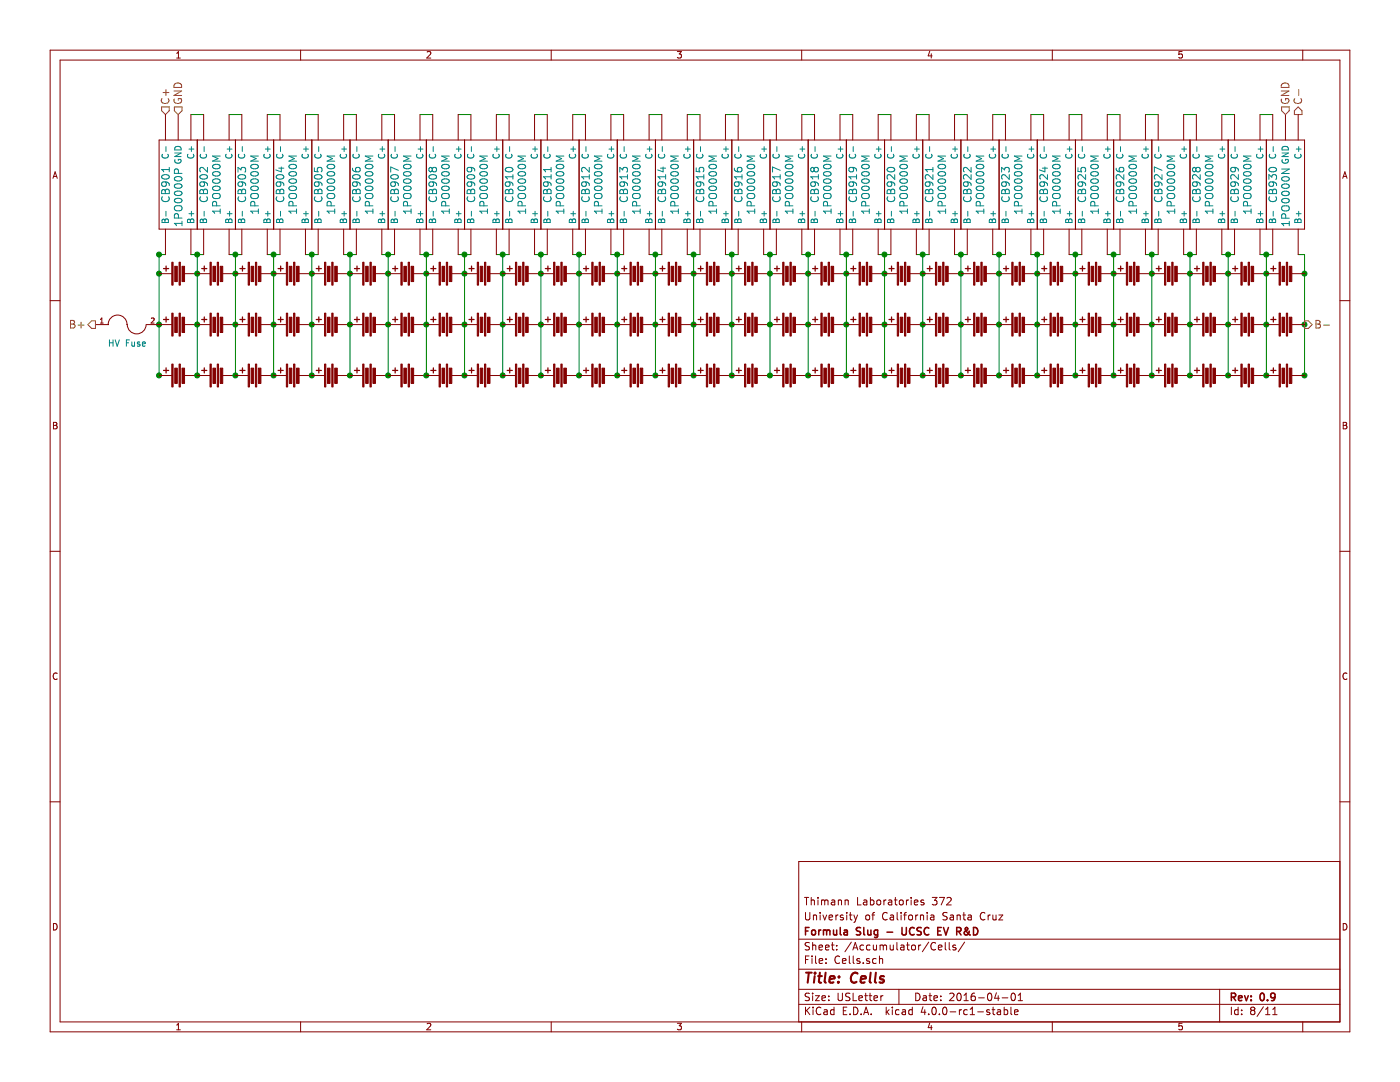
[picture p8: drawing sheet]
EESchema Schematic File Version 2
LIBS:FS FINAL
LIBS:CONN_B2B
LIBS:power
LIBS:device
LIBS:transistors
LIBS:conn
LIBS:linear
LIBS:regul
LIBS:74xx
LIBS:cmos4000
LIBS:adc-dac
LIBS:memory
LIBS:xilinx
LIBS:microcontrollers
LIBS:dsp
LIBS:microchip
LIBS:analog_switches
LIBS:motorola
LIBS:texas
LIBS:intel
LIBS:audio
LIBS:interface
LIBS:digital-audio
LIBS:philips
LIBS:display
LIBS:cypress
LIBS:siliconi
LIBS:opto
LIBS:atmel
LIBS:contrib
LIBS:valves
LIBS:FormulaSlug
LIBS:FS FINAL-cache
EELAYER 25 0
EELAYER END
$Descr USLetter 11000 8500
encoding utf-8
Sheet 8 11
Title "Cells"
Date "2016-04-01"
Rev "0.9"
Comp "Formula Slug - UCSC EV R&D"
Comment1 "University of California Santa Cruz"
Comment2 "Thimann Laboratories 372"
Comment3 ""
Comment4 ""
$EndDescr
Wire Wire Line
	10200 2000 10250 2000
Wire Wire Line
	10250 2000 10250 2950
Wire Wire Line
	9900 2000 10000 2000
Connection ~ 10250 2150
Connection ~ 10250 2550
Wire Wire Line
	10000 900  9900 900 
Wire Wire Line
	9600 2000 9700 2000
Wire Wire Line
	9700 900  9600 900 
Wire Wire Line
	9300 2000 9400 2000
Wire Wire Line
	9400 900  9300 900 
Wire Wire Line
	9000 2000 9100 2000
Wire Wire Line
	9100 900  9000 900 
Wire Wire Line
	8700 2000 8800 2000
Wire Wire Line
	8800 900  8700 900 
Wire Wire Line
	8400 2000 8500 2000
Wire Wire Line
	8500 900  8400 900 
Wire Wire Line
	8100 2000 8200 2000
Wire Wire Line
	8200 900  8100 900 
Wire Wire Line
	7800 2000 7900 2000
Wire Wire Line
	7900 900  7800 900 
Wire Wire Line
	7500 2000 7600 2000
Wire Wire Line
	7600 900  7500 900 
Wire Wire Line
	7200 2000 7300 2000
Wire Wire Line
	7300 900  7200 900 
Wire Wire Line
	6900 2000 7000 2000
Wire Wire Line
	7000 900  6900 900 
Wire Wire Line
	6600 2000 6700 2000
Wire Wire Line
	6700 900  6600 900 
Wire Wire Line
	6300 2000 6400 2000
Wire Wire Line
	6400 900  6300 900 
Wire Wire Line
	6000 2000 6100 2000
Wire Wire Line
	6100 900  6000 900 
Wire Wire Line
	5700 2000 5800 2000
Wire Wire Line
	5800 900  5700 900 
Wire Wire Line
	5400 2000 5500 2000
Wire Wire Line
	5500 900  5400 900 
Wire Wire Line
	5100 2000 5200 2000
Wire Wire Line
	5200 900  5100 900 
Wire Wire Line
	4800 2000 4900 2000
Wire Wire Line
	4900 900  4800 900 
Wire Wire Line
	4500 2000 4600 2000
Wire Wire Line
	4600 900  4500 900 
Wire Wire Line
	4200 2000 4300 2000
Wire Wire Line
	4300 900  4200 900 
Wire Wire Line
	3900 2000 4000 2000
Wire Wire Line
	4000 900  3900 900 
Wire Wire Line
	3600 2000 3700 2000
Wire Wire Line
	3700 900  3600 900 
Wire Wire Line
	3300 2000 3400 2000
Wire Wire Line
	3400 900  3300 900 
Wire Wire Line
	3000 2000 3100 2000
Wire Wire Line
	3100 900  3000 900 
Wire Wire Line
	2700 2000 2800 2000
Wire Wire Line
	2800 900  2700 900 
Wire Wire Line
	2400 2000 2500 2000
Wire Wire Line
	2500 900  2400 900 
Wire Wire Line
	2100 2000 2200 2000
Wire Wire Line
	2200 900  2100 900 
Wire Wire Line
	1800 2000 1900 2000
Wire Wire Line
	1900 900  1800 900 
Wire Wire Line
	1500 2000 1600 2000
Wire Wire Line
	1600 900  1500 900 
Wire Wire Line
	1300 2000 1250 2000
Wire Wire Line
	1250 2000 1250 2950
Connection ~ 1250 2150
Connection ~ 1250 2550
Connection ~ 1250 2950
Connection ~ 10250 2950
Connection ~ 9950 2000
Connection ~ 9650 2000
Connection ~ 9350 2000
Connection ~ 9050 2000
Connection ~ 8750 2000
Connection ~ 8450 2000
Connection ~ 8150 2000
Connection ~ 7850 2000
Connection ~ 7550 2000
Connection ~ 7250 2000
Connection ~ 6950 2000
Connection ~ 6650 2000
Connection ~ 6350 2000
Connection ~ 6050 2000
Connection ~ 5750 2000
Connection ~ 5450 2000
Connection ~ 5150 2000
Connection ~ 4850 2000
Connection ~ 4550 2000
Connection ~ 4250 2000
Connection ~ 3950 2000
Connection ~ 3650 2000
Connection ~ 3350 2000
Connection ~ 3050 2000
Connection ~ 2750 2000
Connection ~ 2450 2000
Connection ~ 2150 2000
Connection ~ 1850 2000
Connection ~ 1550 2000
Connection ~ 1250 2000
$Comp
L FUSE F901
U 1 1
P 1000 2550
F 0 "F901" H 1100 2600 50  0001 C CNN
F 1 "HV Fuse" H 1000 2400 50  0000 C CNN
F 2 "" H 1000 2550 60  0001 C CNN
F 3 "" H 1000 2550 60  0000 C CNN
	1    1000 2550
	1    0    0    -1  
$EndComp
Text HLabel 10200 900  1    60   Output ~ 0
C-
Text HLabel 1300 900  1    60   Input ~ 0
C+
Text HLabel 750  2550 0    60   Output ~ 0
B+
Text HLabel 10250 2550 2    60   Output ~ 0
B-
$Comp
L 1PO0000N CB930
U 1 1
P 10100 1450
F 0 "CB930" H 10100 1350 60  0000 C CNN
F 1 "1PO0000N" H 10200 1450 60  0000 C CNN
F 2 "" H 9900 1400 60  0001 C CNN
F 3 "" H 9900 1400 60  0000 C CNN
	1    10100 1450
	0    1    1    0   
$EndComp
$Comp
L 1PO0000P CB901
U 1 1
P 1400 1450
F 0 "CB901" H 1400 1350 60  0000 C CNN
F 1 "1PO0000P" H 1500 1450 60  0000 C CNN
F 2 "" H 1200 1400 60  0001 C CNN
F 3 "" H 1200 1400 60  0000 C CNN
	1    1400 1450
	0    1    1    0   
$EndComp
$Comp
L 1PO0000M CB902
U 1 1
P 1700 1450
F 0 "CB902" H 1700 1350 60  0000 C CNN
F 1 "1PO0000M" H 1700 1450 60  0000 C CNN
F 2 "" H 1500 1400 60  0001 C CNN
F 3 "" H 1500 1400 60  0000 C CNN
	1    1700 1450
	0    1    1    0   
$EndComp
$Comp
L 1PO0000M CB903
U 1 1
P 2000 1450
F 0 "CB903" H 2000 1350 60  0000 C CNN
F 1 "1PO0000M" H 2000 1450 60  0000 C CNN
F 2 "" H 1800 1400 60  0001 C CNN
F 3 "" H 1800 1400 60  0000 C CNN
	1    2000 1450
	0    1    1    0   
$EndComp
$Comp
L 1PO0000M CB904
U 1 1
P 2300 1450
F 0 "CB904" H 2300 1350 60  0000 C CNN
F 1 "1PO0000M" H 2300 1450 60  0000 C CNN
F 2 "" H 2100 1400 60  0001 C CNN
F 3 "" H 2100 1400 60  0000 C CNN
	1    2300 1450
	0    1    1    0   
$EndComp
$Comp
L 1PO0000M CB905
U 1 1
P 2600 1450
F 0 "CB905" H 2600 1350 60  0000 C CNN
F 1 "1PO0000M" H 2600 1450 60  0000 C CNN
F 2 "" H 2400 1400 60  0001 C CNN
F 3 "" H 2400 1400 60  0000 C CNN
	1    2600 1450
	0    1    1    0   
$EndComp
$Comp
L 1PO0000M CB906
U 1 1
P 2900 1450
F 0 "CB906" H 2900 1350 60  0000 C CNN
F 1 "1PO0000M" H 2900 1450 60  0000 C CNN
F 2 "" H 2700 1400 60  0001 C CNN
F 3 "" H 2700 1400 60  0000 C CNN
	1    2900 1450
	0    1    1    0   
$EndComp
$Comp
L 1PO0000M CB907
U 1 1
P 3200 1450
F 0 "CB907" H 3200 1350 60  0000 C CNN
F 1 "1PO0000M" H 3200 1450 60  0000 C CNN
F 2 "" H 3000 1400 60  0001 C CNN
F 3 "" H 3000 1400 60  0000 C CNN
	1    3200 1450
	0    1    1    0   
$EndComp
$Comp
L 1PO0000M CB908
U 1 1
P 3500 1450
F 0 "CB908" H 3500 1350 60  0000 C CNN
F 1 "1PO0000M" H 3500 1450 60  0000 C CNN
F 2 "" H 3300 1400 60  0001 C CNN
F 3 "" H 3300 1400 60  0000 C CNN
	1    3500 1450
	0    1    1    0   
$EndComp
$Comp
L 1PO0000M CB909
U 1 1
P 3800 1450
F 0 "CB909" H 3800 1350 60  0000 C CNN
F 1 "1PO0000M" H 3800 1450 60  0000 C CNN
F 2 "" H 3600 1400 60  0001 C CNN
F 3 "" H 3600 1400 60  0000 C CNN
	1    3800 1450
	0    1    1    0   
$EndComp
$Comp
L 1PO0000M CB910
U 1 1
P 4100 1450
F 0 "CB910" H 4100 1350 60  0000 C CNN
F 1 "1PO0000M" H 4100 1450 60  0000 C CNN
F 2 "" H 3900 1400 60  0001 C CNN
F 3 "" H 3900 1400 60  0000 C CNN
	1    4100 1450
	0    1    1    0   
$EndComp
$Comp
L 1PO0000M CB911
U 1 1
P 4400 1450
F 0 "CB911" H 4400 1350 60  0000 C CNN
F 1 "1PO0000M" H 4400 1450 60  0000 C CNN
F 2 "" H 4200 1400 60  0001 C CNN
F 3 "" H 4200 1400 60  0000 C CNN
	1    4400 1450
	0    1    1    0   
$EndComp
$Comp
L 1PO0000M CB912
U 1 1
P 4700 1450
F 0 "CB912" H 4700 1350 60  0000 C CNN
F 1 "1PO0000M" H 4700 1450 60  0000 C CNN
F 2 "" H 4500 1400 60  0001 C CNN
F 3 "" H 4500 1400 60  0000 C CNN
	1    4700 1450
	0    1    1    0   
$EndComp
$Comp
L 1PO0000M CB913
U 1 1
P 5000 1450
F 0 "CB913" H 5000 1350 60  0000 C CNN
F 1 "1PO0000M" H 5000 1450 60  0000 C CNN
F 2 "" H 4800 1400 60  0001 C CNN
F 3 "" H 4800 1400 60  0000 C CNN
	1    5000 1450
	0    1    1    0   
$EndComp
$Comp
L 1PO0000M CB914
U 1 1
P 5300 1450
F 0 "CB914" H 5300 1350 60  0000 C CNN
F 1 "1PO0000M" H 5300 1450 60  0000 C CNN
F 2 "" H 5100 1400 60  0001 C CNN
F 3 "" H 5100 1400 60  0000 C CNN
	1    5300 1450
	0    1    1    0   
$EndComp
$Comp
L 1PO0000M CB915
U 1 1
P 5600 1450
F 0 "CB915" H 5600 1350 60  0000 C CNN
F 1 "1PO0000M" H 5600 1450 60  0000 C CNN
F 2 "" H 5400 1400 60  0001 C CNN
F 3 "" H 5400 1400 60  0000 C CNN
	1    5600 1450
	0    1    1    0   
$EndComp
$Comp
L 1PO0000M CB916
U 1 1
P 5900 1450
F 0 "CB916" H 5900 1350 60  0000 C CNN
F 1 "1PO0000M" H 5900 1450 60  0000 C CNN
F 2 "" H 5700 1400 60  0001 C CNN
F 3 "" H 5700 1400 60  0000 C CNN
	1    5900 1450
	0    1    1    0   
$EndComp
$Comp
L 1PO0000M CB917
U 1 1
P 6200 1450
F 0 "CB917" H 6200 1350 60  0000 C CNN
F 1 "1PO0000M" H 6200 1450 60  0000 C CNN
F 2 "" H 6000 1400 60  0001 C CNN
F 3 "" H 6000 1400 60  0000 C CNN
	1    6200 1450
	0    1    1    0   
$EndComp
$Comp
L 1PO0000M CB918
U 1 1
P 6500 1450
F 0 "CB918" H 6500 1350 60  0000 C CNN
F 1 "1PO0000M" H 6500 1450 60  0000 C CNN
F 2 "" H 6300 1400 60  0001 C CNN
F 3 "" H 6300 1400 60  0000 C CNN
	1    6500 1450
	0    1    1    0   
$EndComp
$Comp
L 1PO0000M CB919
U 1 1
P 6800 1450
F 0 "CB919" H 6800 1350 60  0000 C CNN
F 1 "1PO0000M" H 6800 1450 60  0000 C CNN
F 2 "" H 6600 1400 60  0001 C CNN
F 3 "" H 6600 1400 60  0000 C CNN
	1    6800 1450
	0    1    1    0   
$EndComp
$Comp
L 1PO0000M CB920
U 1 1
P 7100 1450
F 0 "CB920" H 7100 1350 60  0000 C CNN
F 1 "1PO0000M" H 7100 1450 60  0000 C CNN
F 2 "" H 6900 1400 60  0001 C CNN
F 3 "" H 6900 1400 60  0000 C CNN
	1    7100 1450
	0    1    1    0   
$EndComp
$Comp
L 1PO0000M CB921
U 1 1
P 7400 1450
F 0 "CB921" H 7400 1350 60  0000 C CNN
F 1 "1PO0000M" H 7400 1450 60  0000 C CNN
F 2 "" H 7200 1400 60  0001 C CNN
F 3 "" H 7200 1400 60  0000 C CNN
	1    7400 1450
	0    1    1    0   
$EndComp
$Comp
L 1PO0000M CB922
U 1 1
P 7700 1450
F 0 "CB922" H 7700 1350 60  0000 C CNN
F 1 "1PO0000M" H 7700 1450 60  0000 C CNN
F 2 "" H 7500 1400 60  0001 C CNN
F 3 "" H 7500 1400 60  0000 C CNN
	1    7700 1450
	0    1    1    0   
$EndComp
$Comp
L 1PO0000M CB923
U 1 1
P 8000 1450
F 0 "CB923" H 8000 1350 60  0000 C CNN
F 1 "1PO0000M" H 8000 1450 60  0000 C CNN
F 2 "" H 7800 1400 60  0001 C CNN
F 3 "" H 7800 1400 60  0000 C CNN
	1    8000 1450
	0    1    1    0   
$EndComp
$Comp
L 1PO0000M CB924
U 1 1
P 8300 1450
F 0 "CB924" H 8300 1350 60  0000 C CNN
F 1 "1PO0000M" H 8300 1450 60  0000 C CNN
F 2 "" H 8100 1400 60  0001 C CNN
F 3 "" H 8100 1400 60  0000 C CNN
	1    8300 1450
	0    1    1    0   
$EndComp
$Comp
L 1PO0000M CB925
U 1 1
P 8600 1450
F 0 "CB925" H 8600 1350 60  0000 C CNN
F 1 "1PO0000M" H 8600 1450 60  0000 C CNN
F 2 "" H 8400 1400 60  0001 C CNN
F 3 "" H 8400 1400 60  0000 C CNN
	1    8600 1450
	0    1    1    0   
$EndComp
$Comp
L 1PO0000M CB926
U 1 1
P 8900 1450
F 0 "CB926" H 8900 1350 60  0000 C CNN
F 1 "1PO0000M" H 8900 1450 60  0000 C CNN
F 2 "" H 8700 1400 60  0001 C CNN
F 3 "" H 8700 1400 60  0000 C CNN
	1    8900 1450
	0    1    1    0   
$EndComp
$Comp
L 1PO0000M CB927
U 1 1
P 9200 1450
F 0 "CB927" H 9200 1350 60  0000 C CNN
F 1 "1PO0000M" H 9200 1450 60  0000 C CNN
F 2 "" H 9000 1400 60  0001 C CNN
F 3 "" H 9000 1400 60  0000 C CNN
	1    9200 1450
	0    1    1    0   
$EndComp
$Comp
L 1PO0000M CB928
U 1 1
P 9500 1450
F 0 "CB928" H 9500 1350 60  0000 C CNN
F 1 "1PO0000M" H 9500 1450 60  0000 C CNN
F 2 "" H 9300 1400 60  0001 C CNN
F 3 "" H 9300 1400 60  0000 C CNN
	1    9500 1450
	0    1    1    0   
$EndComp
$Comp
L 1PO0000M CB929
U 1 1
P 9800 1450
F 0 "CB929" H 9800 1350 60  0000 C CNN
F 1 "1PO0000M" H 9800 1450 60  0000 C CNN
F 2 "" H 9600 1400 60  0001 C CNN
F 3 "" H 9600 1400 60  0000 C CNN
	1    9800 1450
	0    1    1    0   
$EndComp
Text HLabel 1400 900  1    60   Input ~ 0
GND
Text HLabel 10100 900  1    60   Input ~ 0
GND
$Comp
L Battery BT961
U 1 1
P 1400 2950
F 0 "BT961" H 1500 3000 50  0001 L CNN
F 1 "Battery" H 1500 2900 50  0001 L CNN
F 2 "" V 1400 2990 60  0001 C CNN
F 3 "" V 1400 2990 60  0000 C CNN
	1    1400 2950
	0    -1   -1   0   
$EndComp
$Comp
L Battery BT931
U 1 1
P 1400 2550
F 0 "BT931" H 1500 2600 50  0001 L CNN
F 1 "Battery" H 1500 2500 50  0001 L CNN
F 2 "" V 1400 2590 60  0001 C CNN
F 3 "" V 1400 2590 60  0000 C CNN
	1    1400 2550
	0    -1   -1   0   
$EndComp
$Comp
L Battery BT901
U 1 1
P 1400 2150
F 0 "BT901" H 1500 2200 50  0001 L CNN
F 1 "Battery" H 1500 2100 50  0001 L CNN
F 2 "" V 1400 2190 60  0001 C CNN
F 3 "" V 1400 2190 60  0000 C CNN
	1    1400 2150
	0    -1   -1   0   
$EndComp
Wire Wire Line
	1550 2000 1550 2950
Connection ~ 1550 2150
Connection ~ 1550 2550
Connection ~ 1550 2950
$Comp
L Battery BT962
U 1 1
P 1700 2950
F 0 "BT962" H 1800 3000 50  0001 L CNN
F 1 "Battery" H 1800 2900 50  0001 L CNN
F 2 "" V 1700 2990 60  0001 C CNN
F 3 "" V 1700 2990 60  0000 C CNN
	1    1700 2950
	0    -1   -1   0   
$EndComp
$Comp
L Battery BT932
U 1 1
P 1700 2550
F 0 "BT932" H 1800 2600 50  0001 L CNN
F 1 "Battery" H 1800 2500 50  0001 L CNN
F 2 "" V 1700 2590 60  0001 C CNN
F 3 "" V 1700 2590 60  0000 C CNN
	1    1700 2550
	0    -1   -1   0   
$EndComp
$Comp
L Battery BT902
U 1 1
P 1700 2150
F 0 "BT902" H 1800 2200 50  0001 L CNN
F 1 "Battery" H 1800 2100 50  0001 L CNN
F 2 "" V 1700 2190 60  0001 C CNN
F 3 "" V 1700 2190 60  0000 C CNN
	1    1700 2150
	0    -1   -1   0   
$EndComp
Wire Wire Line
	1850 2000 1850 2950
Connection ~ 1850 2150
Connection ~ 1850 2550
Connection ~ 1850 2950
$Comp
L Battery BT963
U 1 1
P 2000 2950
F 0 "BT963" H 2100 3000 50  0001 L CNN
F 1 "Battery" H 2100 2900 50  0001 L CNN
F 2 "" V 2000 2990 60  0001 C CNN
F 3 "" V 2000 2990 60  0000 C CNN
	1    2000 2950
	0    -1   -1   0   
$EndComp
$Comp
L Battery BT933
U 1 1
P 2000 2550
F 0 "BT933" H 2100 2600 50  0001 L CNN
F 1 "Battery" H 2100 2500 50  0001 L CNN
F 2 "" V 2000 2590 60  0001 C CNN
F 3 "" V 2000 2590 60  0000 C CNN
	1    2000 2550
	0    -1   -1   0   
$EndComp
$Comp
L Battery BT903
U 1 1
P 2000 2150
F 0 "BT903" H 2100 2200 50  0001 L CNN
F 1 "Battery" H 2100 2100 50  0001 L CNN
F 2 "" V 2000 2190 60  0001 C CNN
F 3 "" V 2000 2190 60  0000 C CNN
	1    2000 2150
	0    -1   -1   0   
$EndComp
Wire Wire Line
	2150 2000 2150 2950
Connection ~ 2150 2150
Connection ~ 2150 2550
Connection ~ 2150 2950
$Comp
L Battery BT964
U 1 1
P 2300 2950
F 0 "BT964" H 2400 3000 50  0001 L CNN
F 1 "Battery" H 2400 2900 50  0001 L CNN
F 2 "" V 2300 2990 60  0001 C CNN
F 3 "" V 2300 2990 60  0000 C CNN
	1    2300 2950
	0    -1   -1   0   
$EndComp
$Comp
L Battery BT934
U 1 1
P 2300 2550
F 0 "BT934" H 2400 2600 50  0001 L CNN
F 1 "Battery" H 2400 2500 50  0001 L CNN
F 2 "" V 2300 2590 60  0001 C CNN
F 3 "" V 2300 2590 60  0000 C CNN
	1    2300 2550
	0    -1   -1   0   
$EndComp
$Comp
L Battery BT904
U 1 1
P 2300 2150
F 0 "BT904" H 2400 2200 50  0001 L CNN
F 1 "Battery" H 2400 2100 50  0001 L CNN
F 2 "" V 2300 2190 60  0001 C CNN
F 3 "" V 2300 2190 60  0000 C CNN
	1    2300 2150
	0    -1   -1   0   
$EndComp
Wire Wire Line
	2450 2000 2450 2950
Connection ~ 2450 2150
Connection ~ 2450 2550
Connection ~ 2450 2950
$Comp
L Battery BT965
U 1 1
P 2600 2950
F 0 "BT965" H 2700 3000 50  0001 L CNN
F 1 "Battery" H 2700 2900 50  0001 L CNN
F 2 "" V 2600 2990 60  0001 C CNN
F 3 "" V 2600 2990 60  0000 C CNN
	1    2600 2950
	0    -1   -1   0   
$EndComp
$Comp
L Battery BT935
U 1 1
P 2600 2550
F 0 "BT935" H 2700 2600 50  0001 L CNN
F 1 "Battery" H 2700 2500 50  0001 L CNN
F 2 "" V 2600 2590 60  0001 C CNN
F 3 "" V 2600 2590 60  0000 C CNN
	1    2600 2550
	0    -1   -1   0   
$EndComp
$Comp
L Battery BT905
U 1 1
P 2600 2150
F 0 "BT905" H 2700 2200 50  0001 L CNN
F 1 "Battery" H 2700 2100 50  0001 L CNN
F 2 "" V 2600 2190 60  0001 C CNN
F 3 "" V 2600 2190 60  0000 C CNN
	1    2600 2150
	0    -1   -1   0   
$EndComp
Wire Wire Line
	2750 2000 2750 2950
Connection ~ 2750 2150
Connection ~ 2750 2550
Connection ~ 2750 2950
$Comp
L Battery BT966
U 1 1
P 2900 2950
F 0 "BT966" H 3000 3000 50  0001 L CNN
F 1 "Battery" H 3000 2900 50  0001 L CNN
F 2 "" V 2900 2990 60  0001 C CNN
F 3 "" V 2900 2990 60  0000 C CNN
	1    2900 2950
	0    -1   -1   0   
$EndComp
$Comp
L Battery BT936
U 1 1
P 2900 2550
F 0 "BT936" H 3000 2600 50  0001 L CNN
F 1 "Battery" H 3000 2500 50  0001 L CNN
F 2 "" V 2900 2590 60  0001 C CNN
F 3 "" V 2900 2590 60  0000 C CNN
	1    2900 2550
	0    -1   -1   0   
$EndComp
$Comp
L Battery BT906
U 1 1
P 2900 2150
F 0 "BT906" H 3000 2200 50  0001 L CNN
F 1 "Battery" H 3000 2100 50  0001 L CNN
F 2 "" V 2900 2190 60  0001 C CNN
F 3 "" V 2900 2190 60  0000 C CNN
	1    2900 2150
	0    -1   -1   0   
$EndComp
Wire Wire Line
	3050 2000 3050 2950
Connection ~ 3050 2150
Connection ~ 3050 2550
Connection ~ 3050 2950
$Comp
L Battery BT967
U 1 1
P 3200 2950
F 0 "BT967" H 3300 3000 50  0001 L CNN
F 1 "Battery" H 3300 2900 50  0001 L CNN
F 2 "" V 3200 2990 60  0001 C CNN
F 3 "" V 3200 2990 60  0000 C CNN
	1    3200 2950
	0    -1   -1   0   
$EndComp
$Comp
L Battery BT937
U 1 1
P 3200 2550
F 0 "BT937" H 3300 2600 50  0001 L CNN
F 1 "Battery" H 3300 2500 50  0001 L CNN
F 2 "" V 3200 2590 60  0001 C CNN
F 3 "" V 3200 2590 60  0000 C CNN
	1    3200 2550
	0    -1   -1   0   
$EndComp
$Comp
L Battery BT907
U 1 1
P 3200 2150
F 0 "BT907" H 3300 2200 50  0001 L CNN
F 1 "Battery" H 3300 2100 50  0001 L CNN
F 2 "" V 3200 2190 60  0001 C CNN
F 3 "" V 3200 2190 60  0000 C CNN
	1    3200 2150
	0    -1   -1   0   
$EndComp
Wire Wire Line
	3350 2000 3350 2950
Connection ~ 3350 2150
Connection ~ 3350 2550
Connection ~ 3350 2950
$Comp
L Battery BT968
U 1 1
P 3500 2950
F 0 "BT968" H 3600 3000 50  0001 L CNN
F 1 "Battery" H 3600 2900 50  0001 L CNN
F 2 "" V 3500 2990 60  0001 C CNN
F 3 "" V 3500 2990 60  0000 C CNN
	1    3500 2950
	0    -1   -1   0   
$EndComp
$Comp
L Battery BT938
U 1 1
P 3500 2550
F 0 "BT938" H 3600 2600 50  0001 L CNN
F 1 "Battery" H 3600 2500 50  0001 L CNN
F 2 "" V 3500 2590 60  0001 C CNN
F 3 "" V 3500 2590 60  0000 C CNN
	1    3500 2550
	0    -1   -1   0   
$EndComp
$Comp
L Battery BT908
U 1 1
P 3500 2150
F 0 "BT908" H 3600 2200 50  0001 L CNN
F 1 "Battery" H 3600 2100 50  0001 L CNN
F 2 "" V 3500 2190 60  0001 C CNN
F 3 "" V 3500 2190 60  0000 C CNN
	1    3500 2150
	0    -1   -1   0   
$EndComp
Wire Wire Line
	3650 2000 3650 2950
Connection ~ 3650 2150
Connection ~ 3650 2550
Connection ~ 3650 2950
$Comp
L Battery BT969
U 1 1
P 3800 2950
F 0 "BT969" H 3900 3000 50  0001 L CNN
F 1 "Battery" H 3900 2900 50  0001 L CNN
F 2 "" V 3800 2990 60  0001 C CNN
F 3 "" V 3800 2990 60  0000 C CNN
	1    3800 2950
	0    -1   -1   0   
$EndComp
$Comp
L Battery BT939
U 1 1
P 3800 2550
F 0 "BT939" H 3900 2600 50  0001 L CNN
F 1 "Battery" H 3900 2500 50  0001 L CNN
F 2 "" V 3800 2590 60  0001 C CNN
F 3 "" V 3800 2590 60  0000 C CNN
	1    3800 2550
	0    -1   -1   0   
$EndComp
$Comp
L Battery BT909
U 1 1
P 3800 2150
F 0 "BT909" H 3900 2200 50  0001 L CNN
F 1 "Battery" H 3900 2100 50  0001 L CNN
F 2 "" V 3800 2190 60  0001 C CNN
F 3 "" V 3800 2190 60  0000 C CNN
	1    3800 2150
	0    -1   -1   0   
$EndComp
Wire Wire Line
	3950 2000 3950 2950
Connection ~ 3950 2150
Connection ~ 3950 2550
Connection ~ 3950 2950
$Comp
L Battery BT970
U 1 1
P 4100 2950
F 0 "BT970" H 4200 3000 50  0001 L CNN
F 1 "Battery" H 4200 2900 50  0001 L CNN
F 2 "" V 4100 2990 60  0001 C CNN
F 3 "" V 4100 2990 60  0000 C CNN
	1    4100 2950
	0    -1   -1   0   
$EndComp
$Comp
L Battery BT940
U 1 1
P 4100 2550
F 0 "BT940" H 4200 2600 50  0001 L CNN
F 1 "Battery" H 4200 2500 50  0001 L CNN
F 2 "" V 4100 2590 60  0001 C CNN
F 3 "" V 4100 2590 60  0000 C CNN
	1    4100 2550
	0    -1   -1   0   
$EndComp
$Comp
L Battery BT910
U 1 1
P 4100 2150
F 0 "BT910" H 4200 2200 50  0001 L CNN
F 1 "Battery" H 4200 2100 50  0001 L CNN
F 2 "" V 4100 2190 60  0001 C CNN
F 3 "" V 4100 2190 60  0000 C CNN
	1    4100 2150
	0    -1   -1   0   
$EndComp
Wire Wire Line
	4250 2000 4250 2950
Connection ~ 4250 2150
Connection ~ 4250 2550
Connection ~ 4250 2950
$Comp
L Battery BT971
U 1 1
P 4400 2950
F 0 "BT971" H 4500 3000 50  0001 L CNN
F 1 "Battery" H 4500 2900 50  0001 L CNN
F 2 "" V 4400 2990 60  0001 C CNN
F 3 "" V 4400 2990 60  0000 C CNN
	1    4400 2950
	0    -1   -1   0   
$EndComp
$Comp
L Battery BT941
U 1 1
P 4400 2550
F 0 "BT941" H 4500 2600 50  0001 L CNN
F 1 "Battery" H 4500 2500 50  0001 L CNN
F 2 "" V 4400 2590 60  0001 C CNN
F 3 "" V 4400 2590 60  0000 C CNN
	1    4400 2550
	0    -1   -1   0   
$EndComp
$Comp
L Battery BT911
U 1 1
P 4400 2150
F 0 "BT911" H 4500 2200 50  0001 L CNN
F 1 "Battery" H 4500 2100 50  0001 L CNN
F 2 "" V 4400 2190 60  0001 C CNN
F 3 "" V 4400 2190 60  0000 C CNN
	1    4400 2150
	0    -1   -1   0   
$EndComp
Wire Wire Line
	4550 2000 4550 2950
Connection ~ 4550 2150
Connection ~ 4550 2550
Connection ~ 4550 2950
$Comp
L Battery BT972
U 1 1
P 4700 2950
F 0 "BT972" H 4800 3000 50  0001 L CNN
F 1 "Battery" H 4800 2900 50  0001 L CNN
F 2 "" V 4700 2990 60  0001 C CNN
F 3 "" V 4700 2990 60  0000 C CNN
	1    4700 2950
	0    -1   -1   0   
$EndComp
$Comp
L Battery BT942
U 1 1
P 4700 2550
F 0 "BT942" H 4800 2600 50  0001 L CNN
F 1 "Battery" H 4800 2500 50  0001 L CNN
F 2 "" V 4700 2590 60  0001 C CNN
F 3 "" V 4700 2590 60  0000 C CNN
	1    4700 2550
	0    -1   -1   0   
$EndComp
$Comp
L Battery BT912
U 1 1
P 4700 2150
F 0 "BT912" H 4800 2200 50  0001 L CNN
F 1 "Battery" H 4800 2100 50  0001 L CNN
F 2 "" V 4700 2190 60  0001 C CNN
F 3 "" V 4700 2190 60  0000 C CNN
	1    4700 2150
	0    -1   -1   0   
$EndComp
Wire Wire Line
	4850 2000 4850 2950
Connection ~ 4850 2150
Connection ~ 4850 2550
Connection ~ 4850 2950
$Comp
L Battery BT973
U 1 1
P 5000 2950
F 0 "BT973" H 5100 3000 50  0001 L CNN
F 1 "Battery" H 5100 2900 50  0001 L CNN
F 2 "" V 5000 2990 60  0001 C CNN
F 3 "" V 5000 2990 60  0000 C CNN
	1    5000 2950
	0    -1   -1   0   
$EndComp
$Comp
L Battery BT943
U 1 1
P 5000 2550
F 0 "BT943" H 5100 2600 50  0001 L CNN
F 1 "Battery" H 5100 2500 50  0001 L CNN
F 2 "" V 5000 2590 60  0001 C CNN
F 3 "" V 5000 2590 60  0000 C CNN
	1    5000 2550
	0    -1   -1   0   
$EndComp
$Comp
L Battery BT913
U 1 1
P 5000 2150
F 0 "BT913" H 5100 2200 50  0001 L CNN
F 1 "Battery" H 5100 2100 50  0001 L CNN
F 2 "" V 5000 2190 60  0001 C CNN
F 3 "" V 5000 2190 60  0000 C CNN
	1    5000 2150
	0    -1   -1   0   
$EndComp
Wire Wire Line
	5150 2000 5150 2950
Connection ~ 5150 2150
Connection ~ 5150 2550
Connection ~ 5150 2950
$Comp
L Battery BT974
U 1 1
P 5300 2950
F 0 "BT974" H 5400 3000 50  0001 L CNN
F 1 "Battery" H 5400 2900 50  0001 L CNN
F 2 "" V 5300 2990 60  0001 C CNN
F 3 "" V 5300 2990 60  0000 C CNN
	1    5300 2950
	0    -1   -1   0   
$EndComp
$Comp
L Battery BT944
U 1 1
P 5300 2550
F 0 "BT944" H 5400 2600 50  0001 L CNN
F 1 "Battery" H 5400 2500 50  0001 L CNN
F 2 "" V 5300 2590 60  0001 C CNN
F 3 "" V 5300 2590 60  0000 C CNN
	1    5300 2550
	0    -1   -1   0   
$EndComp
$Comp
L Battery BT914
U 1 1
P 5300 2150
F 0 "BT914" H 5400 2200 50  0001 L CNN
F 1 "Battery" H 5400 2100 50  0001 L CNN
F 2 "" V 5300 2190 60  0001 C CNN
F 3 "" V 5300 2190 60  0000 C CNN
	1    5300 2150
	0    -1   -1   0   
$EndComp
Wire Wire Line
	5450 2000 5450 2950
Connection ~ 5450 2150
Connection ~ 5450 2550
Connection ~ 5450 2950
$Comp
L Battery BT975
U 1 1
P 5600 2950
F 0 "BT975" H 5700 3000 50  0001 L CNN
F 1 "Battery" H 5700 2900 50  0001 L CNN
F 2 "" V 5600 2990 60  0001 C CNN
F 3 "" V 5600 2990 60  0000 C CNN
	1    5600 2950
	0    -1   -1   0   
$EndComp
$Comp
L Battery BT945
U 1 1
P 5600 2550
F 0 "BT945" H 5700 2600 50  0001 L CNN
F 1 "Battery" H 5700 2500 50  0001 L CNN
F 2 "" V 5600 2590 60  0001 C CNN
F 3 "" V 5600 2590 60  0000 C CNN
	1    5600 2550
	0    -1   -1   0   
$EndComp
$Comp
L Battery BT915
U 1 1
P 5600 2150
F 0 "BT915" H 5700 2200 50  0001 L CNN
F 1 "Battery" H 5700 2100 50  0001 L CNN
F 2 "" V 5600 2190 60  0001 C CNN
F 3 "" V 5600 2190 60  0000 C CNN
	1    5600 2150
	0    -1   -1   0   
$EndComp
Wire Wire Line
	5750 2000 5750 2950
Connection ~ 5750 2150
Connection ~ 5750 2550
Connection ~ 5750 2950
$Comp
L Battery BT976
U 1 1
P 5900 2950
F 0 "BT976" H 6000 3000 50  0001 L CNN
F 1 "Battery" H 6000 2900 50  0001 L CNN
F 2 "" V 5900 2990 60  0001 C CNN
F 3 "" V 5900 2990 60  0000 C CNN
	1    5900 2950
	0    -1   -1   0   
$EndComp
$Comp
L Battery BT946
U 1 1
P 5900 2550
F 0 "BT946" H 6000 2600 50  0001 L CNN
F 1 "Battery" H 6000 2500 50  0001 L CNN
F 2 "" V 5900 2590 60  0001 C CNN
F 3 "" V 5900 2590 60  0000 C CNN
	1    5900 2550
	0    -1   -1   0   
$EndComp
$Comp
L Battery BT916
U 1 1
P 5900 2150
F 0 "BT916" H 6000 2200 50  0001 L CNN
F 1 "Battery" H 6000 2100 50  0001 L CNN
F 2 "" V 5900 2190 60  0001 C CNN
F 3 "" V 5900 2190 60  0000 C CNN
	1    5900 2150
	0    -1   -1   0   
$EndComp
$Comp
L Battery BT977
U 1 1
P 6200 2950
F 0 "BT977" H 6300 3000 50  0001 L CNN
F 1 "Battery" H 6300 2900 50  0001 L CNN
F 2 "" V 6200 2990 60  0001 C CNN
F 3 "" V 6200 2990 60  0000 C CNN
	1    6200 2950
	0    -1   -1   0   
$EndComp
$Comp
L Battery BT947
U 1 1
P 6200 2550
F 0 "BT947" H 6300 2600 50  0001 L CNN
F 1 "Battery" H 6300 2500 50  0001 L CNN
F 2 "" V 6200 2590 60  0001 C CNN
F 3 "" V 6200 2590 60  0000 C CNN
	1    6200 2550
	0    -1   -1   0   
$EndComp
$Comp
L Battery BT917
U 1 1
P 6200 2150
F 0 "BT917" H 6300 2200 50  0001 L CNN
F 1 "Battery" H 6300 2100 50  0001 L CNN
F 2 "" V 6200 2190 60  0001 C CNN
F 3 "" V 6200 2190 60  0000 C CNN
	1    6200 2150
	0    -1   -1   0   
$EndComp
Wire Wire Line
	6350 2000 6350 2950
Connection ~ 6350 2150
Connection ~ 6350 2550
Connection ~ 6350 2950
$Comp
L Battery BT978
U 1 1
P 6500 2950
F 0 "BT978" H 6600 3000 50  0001 L CNN
F 1 "Battery" H 6600 2900 50  0001 L CNN
F 2 "" V 6500 2990 60  0001 C CNN
F 3 "" V 6500 2990 60  0000 C CNN
	1    6500 2950
	0    -1   -1   0   
$EndComp
$Comp
L Battery BT948
U 1 1
P 6500 2550
F 0 "BT948" H 6600 2600 50  0001 L CNN
F 1 "Battery" H 6600 2500 50  0001 L CNN
F 2 "" V 6500 2590 60  0001 C CNN
F 3 "" V 6500 2590 60  0000 C CNN
	1    6500 2550
	0    -1   -1   0   
$EndComp
$Comp
L Battery BT918
U 1 1
P 6500 2150
F 0 "BT918" H 6600 2200 50  0001 L CNN
F 1 "Battery" H 6600 2100 50  0001 L CNN
F 2 "" V 6500 2190 60  0001 C CNN
F 3 "" V 6500 2190 60  0000 C CNN
	1    6500 2150
	0    -1   -1   0   
$EndComp
Wire Wire Line
	6650 2000 6650 2950
Connection ~ 6650 2150
Connection ~ 6650 2550
Connection ~ 6650 2950
$Comp
L Battery BT979
U 1 1
P 6800 2950
F 0 "BT979" H 6900 3000 50  0001 L CNN
F 1 "Battery" H 6900 2900 50  0001 L CNN
F 2 "" V 6800 2990 60  0001 C CNN
F 3 "" V 6800 2990 60  0000 C CNN
	1    6800 2950
	0    -1   -1   0   
$EndComp
$Comp
L Battery BT949
U 1 1
P 6800 2550
F 0 "BT949" H 6900 2600 50  0001 L CNN
F 1 "Battery" H 6900 2500 50  0001 L CNN
F 2 "" V 6800 2590 60  0001 C CNN
F 3 "" V 6800 2590 60  0000 C CNN
	1    6800 2550
	0    -1   -1   0   
$EndComp
$Comp
L Battery BT919
U 1 1
P 6800 2150
F 0 "BT919" H 6900 2200 50  0001 L CNN
F 1 "Battery" H 6900 2100 50  0001 L CNN
F 2 "" V 6800 2190 60  0001 C CNN
F 3 "" V 6800 2190 60  0000 C CNN
	1    6800 2150
	0    -1   -1   0   
$EndComp
Wire Wire Line
	6950 2000 6950 2950
Connection ~ 6950 2150
Connection ~ 6950 2550
Connection ~ 6950 2950
$Comp
L Battery BT980
U 1 1
P 7100 2950
F 0 "BT980" H 7200 3000 50  0001 L CNN
F 1 "Battery" H 7200 2900 50  0001 L CNN
F 2 "" V 7100 2990 60  0001 C CNN
F 3 "" V 7100 2990 60  0000 C CNN
	1    7100 2950
	0    -1   -1   0   
$EndComp
$Comp
L Battery BT950
U 1 1
P 7100 2550
F 0 "BT950" H 7200 2600 50  0001 L CNN
F 1 "Battery" H 7200 2500 50  0001 L CNN
F 2 "" V 7100 2590 60  0001 C CNN
F 3 "" V 7100 2590 60  0000 C CNN
	1    7100 2550
	0    -1   -1   0   
$EndComp
$Comp
L Battery BT920
U 1 1
P 7100 2150
F 0 "BT920" H 7200 2200 50  0001 L CNN
F 1 "Battery" H 7200 2100 50  0001 L CNN
F 2 "" V 7100 2190 60  0001 C CNN
F 3 "" V 7100 2190 60  0000 C CNN
	1    7100 2150
	0    -1   -1   0   
$EndComp
Wire Wire Line
	7250 2000 7250 2950
Connection ~ 7250 2150
Connection ~ 7250 2550
Connection ~ 7250 2950
$Comp
L Battery BT981
U 1 1
P 7400 2950
F 0 "BT981" H 7500 3000 50  0001 L CNN
F 1 "Battery" H 7500 2900 50  0001 L CNN
F 2 "" V 7400 2990 60  0001 C CNN
F 3 "" V 7400 2990 60  0000 C CNN
	1    7400 2950
	0    -1   -1   0   
$EndComp
$Comp
L Battery BT951
U 1 1
P 7400 2550
F 0 "BT951" H 7500 2600 50  0001 L CNN
F 1 "Battery" H 7500 2500 50  0001 L CNN
F 2 "" V 7400 2590 60  0001 C CNN
F 3 "" V 7400 2590 60  0000 C CNN
	1    7400 2550
	0    -1   -1   0   
$EndComp
$Comp
L Battery BT921
U 1 1
P 7400 2150
F 0 "BT921" H 7500 2200 50  0001 L CNN
F 1 "Battery" H 7500 2100 50  0001 L CNN
F 2 "" V 7400 2190 60  0001 C CNN
F 3 "" V 7400 2190 60  0000 C CNN
	1    7400 2150
	0    -1   -1   0   
$EndComp
Wire Wire Line
	7550 2000 7550 2950
Connection ~ 7550 2150
Connection ~ 7550 2550
Connection ~ 7550 2950
$Comp
L Battery BT982
U 1 1
P 7700 2950
F 0 "BT982" H 7800 3000 50  0001 L CNN
F 1 "Battery" H 7800 2900 50  0001 L CNN
F 2 "" V 7700 2990 60  0001 C CNN
F 3 "" V 7700 2990 60  0000 C CNN
	1    7700 2950
	0    -1   -1   0   
$EndComp
$Comp
L Battery BT952
U 1 1
P 7700 2550
F 0 "BT952" H 7800 2600 50  0001 L CNN
F 1 "Battery" H 7800 2500 50  0001 L CNN
F 2 "" V 7700 2590 60  0001 C CNN
F 3 "" V 7700 2590 60  0000 C CNN
	1    7700 2550
	0    -1   -1   0   
$EndComp
$Comp
L Battery BT922
U 1 1
P 7700 2150
F 0 "BT922" H 7800 2200 50  0001 L CNN
F 1 "Battery" H 7800 2100 50  0001 L CNN
F 2 "" V 7700 2190 60  0001 C CNN
F 3 "" V 7700 2190 60  0000 C CNN
	1    7700 2150
	0    -1   -1   0   
$EndComp
Wire Wire Line
	7850 2000 7850 2950
Connection ~ 7850 2150
Connection ~ 7850 2550
Connection ~ 7850 2950
$Comp
L Battery BT983
U 1 1
P 8000 2950
F 0 "BT983" H 8100 3000 50  0001 L CNN
F 1 "Battery" H 8100 2900 50  0001 L CNN
F 2 "" V 8000 2990 60  0001 C CNN
F 3 "" V 8000 2990 60  0000 C CNN
	1    8000 2950
	0    -1   -1   0   
$EndComp
$Comp
L Battery BT953
U 1 1
P 8000 2550
F 0 "BT953" H 8100 2600 50  0001 L CNN
F 1 "Battery" H 8100 2500 50  0001 L CNN
F 2 "" V 8000 2590 60  0001 C CNN
F 3 "" V 8000 2590 60  0000 C CNN
	1    8000 2550
	0    -1   -1   0   
$EndComp
$Comp
L Battery BT923
U 1 1
P 8000 2150
F 0 "BT923" H 8100 2200 50  0001 L CNN
F 1 "Battery" H 8100 2100 50  0001 L CNN
F 2 "" V 8000 2190 60  0001 C CNN
F 3 "" V 8000 2190 60  0000 C CNN
	1    8000 2150
	0    -1   -1   0   
$EndComp
Wire Wire Line
	8150 2000 8150 2950
Connection ~ 8150 2150
Connection ~ 8150 2550
Connection ~ 8150 2950
$Comp
L Battery BT984
U 1 1
P 8300 2950
F 0 "BT984" H 8400 3000 50  0001 L CNN
F 1 "Battery" H 8400 2900 50  0001 L CNN
F 2 "" V 8300 2990 60  0001 C CNN
F 3 "" V 8300 2990 60  0000 C CNN
	1    8300 2950
	0    -1   -1   0   
$EndComp
$Comp
L Battery BT954
U 1 1
P 8300 2550
F 0 "BT954" H 8400 2600 50  0001 L CNN
F 1 "Battery" H 8400 2500 50  0001 L CNN
F 2 "" V 8300 2590 60  0001 C CNN
F 3 "" V 8300 2590 60  0000 C CNN
	1    8300 2550
	0    -1   -1   0   
$EndComp
$Comp
L Battery BT924
U 1 1
P 8300 2150
F 0 "BT924" H 8400 2200 50  0001 L CNN
F 1 "Battery" H 8400 2100 50  0001 L CNN
F 2 "" V 8300 2190 60  0001 C CNN
F 3 "" V 8300 2190 60  0000 C CNN
	1    8300 2150
	0    -1   -1   0   
$EndComp
Wire Wire Line
	8450 2000 8450 2950
Connection ~ 8450 2150
Connection ~ 8450 2550
Connection ~ 8450 2950
$Comp
L Battery BT985
U 1 1
P 8600 2950
F 0 "BT985" H 8700 3000 50  0001 L CNN
F 1 "Battery" H 8700 2900 50  0001 L CNN
F 2 "" V 8600 2990 60  0001 C CNN
F 3 "" V 8600 2990 60  0000 C CNN
	1    8600 2950
	0    -1   -1   0   
$EndComp
$Comp
L Battery BT955
U 1 1
P 8600 2550
F 0 "BT955" H 8700 2600 50  0001 L CNN
F 1 "Battery" H 8700 2500 50  0001 L CNN
F 2 "" V 8600 2590 60  0001 C CNN
F 3 "" V 8600 2590 60  0000 C CNN
	1    8600 2550
	0    -1   -1   0   
$EndComp
$Comp
L Battery BT925
U 1 1
P 8600 2150
F 0 "BT925" H 8700 2200 50  0001 L CNN
F 1 "Battery" H 8700 2100 50  0001 L CNN
F 2 "" V 8600 2190 60  0001 C CNN
F 3 "" V 8600 2190 60  0000 C CNN
	1    8600 2150
	0    -1   -1   0   
$EndComp
Wire Wire Line
	8750 2000 8750 2950
Connection ~ 8750 2150
Connection ~ 8750 2550
Connection ~ 8750 2950
$Comp
L Battery BT986
U 1 1
P 8900 2950
F 0 "BT986" H 9000 3000 50  0001 L CNN
F 1 "Battery" H 9000 2900 50  0001 L CNN
F 2 "" V 8900 2990 60  0001 C CNN
F 3 "" V 8900 2990 60  0000 C CNN
	1    8900 2950
	0    -1   -1   0   
$EndComp
$Comp
L Battery BT956
U 1 1
P 8900 2550
F 0 "BT956" H 9000 2600 50  0001 L CNN
F 1 "Battery" H 9000 2500 50  0001 L CNN
F 2 "" V 8900 2590 60  0001 C CNN
F 3 "" V 8900 2590 60  0000 C CNN
	1    8900 2550
	0    -1   -1   0   
$EndComp
$Comp
L Battery BT926
U 1 1
P 8900 2150
F 0 "BT926" H 9000 2200 50  0001 L CNN
F 1 "Battery" H 9000 2100 50  0001 L CNN
F 2 "" V 8900 2190 60  0001 C CNN
F 3 "" V 8900 2190 60  0000 C CNN
	1    8900 2150
	0    -1   -1   0   
$EndComp
Wire Wire Line
	9050 2000 9050 2950
Connection ~ 9050 2150
Connection ~ 9050 2550
Connection ~ 9050 2950
$Comp
L Battery BT987
U 1 1
P 9200 2950
F 0 "BT987" H 9300 3000 50  0001 L CNN
F 1 "Battery" H 9300 2900 50  0001 L CNN
F 2 "" V 9200 2990 60  0001 C CNN
F 3 "" V 9200 2990 60  0000 C CNN
	1    9200 2950
	0    -1   -1   0   
$EndComp
$Comp
L Battery BT957
U 1 1
P 9200 2550
F 0 "BT957" H 9300 2600 50  0001 L CNN
F 1 "Battery" H 9300 2500 50  0001 L CNN
F 2 "" V 9200 2590 60  0001 C CNN
F 3 "" V 9200 2590 60  0000 C CNN
	1    9200 2550
	0    -1   -1   0   
$EndComp
$Comp
L Battery BT927
U 1 1
P 9200 2150
F 0 "BT927" H 9300 2200 50  0001 L CNN
F 1 "Battery" H 9300 2100 50  0001 L CNN
F 2 "" V 9200 2190 60  0001 C CNN
F 3 "" V 9200 2190 60  0000 C CNN
	1    9200 2150
	0    -1   -1   0   
$EndComp
Wire Wire Line
	9350 2000 9350 2950
Connection ~ 9350 2150
Connection ~ 9350 2550
Connection ~ 9350 2950
$Comp
L Battery BT988
U 1 1
P 9500 2950
F 0 "BT988" H 9600 3000 50  0001 L CNN
F 1 "Battery" H 9600 2900 50  0001 L CNN
F 2 "" V 9500 2990 60  0001 C CNN
F 3 "" V 9500 2990 60  0000 C CNN
	1    9500 2950
	0    -1   -1   0   
$EndComp
$Comp
L Battery BT958
U 1 1
P 9500 2550
F 0 "BT958" H 9600 2600 50  0001 L CNN
F 1 "Battery" H 9600 2500 50  0001 L CNN
F 2 "" V 9500 2590 60  0001 C CNN
F 3 "" V 9500 2590 60  0000 C CNN
	1    9500 2550
	0    -1   -1   0   
$EndComp
$Comp
L Battery BT928
U 1 1
P 9500 2150
F 0 "BT928" H 9600 2200 50  0001 L CNN
F 1 "Battery" H 9600 2100 50  0001 L CNN
F 2 "" V 9500 2190 60  0001 C CNN
F 3 "" V 9500 2190 60  0000 C CNN
	1    9500 2150
	0    -1   -1   0   
$EndComp
Wire Wire Line
	9650 2000 9650 2950
Connection ~ 9650 2150
Connection ~ 9650 2550
Connection ~ 9650 2950
$Comp
L Battery BT989
U 1 1
P 9800 2950
F 0 "BT989" H 9900 3000 50  0001 L CNN
F 1 "Battery" H 9900 2900 50  0001 L CNN
F 2 "" V 9800 2990 60  0001 C CNN
F 3 "" V 9800 2990 60  0000 C CNN
	1    9800 2950
	0    -1   -1   0   
$EndComp
$Comp
L Battery BT959
U 1 1
P 9800 2550
F 0 "BT959" H 9900 2600 50  0001 L CNN
F 1 "Battery" H 9900 2500 50  0001 L CNN
F 2 "" V 9800 2590 60  0001 C CNN
F 3 "" V 9800 2590 60  0000 C CNN
	1    9800 2550
	0    -1   -1   0   
$EndComp
$Comp
L Battery BT929
U 1 1
P 9800 2150
F 0 "BT929" H 9900 2200 50  0001 L CNN
F 1 "Battery" H 9900 2100 50  0001 L CNN
F 2 "" V 9800 2190 60  0001 C CNN
F 3 "" V 9800 2190 60  0000 C CNN
	1    9800 2150
	0    -1   -1   0   
$EndComp
Wire Wire Line
	9950 2000 9950 2950
Connection ~ 9950 2150
Connection ~ 9950 2550
Connection ~ 9950 2950
$Comp
L Battery BT990
U 1 1
P 10100 2950
F 0 "BT990" H 10200 3000 50  0001 L CNN
F 1 "Battery" H 10200 2900 50  0001 L CNN
F 2 "" V 10100 2990 60  0001 C CNN
F 3 "" V 10100 2990 60  0000 C CNN
	1    10100 2950
	0    -1   -1   0   
$EndComp
$Comp
L Battery BT960
U 1 1
P 10100 2550
F 0 "BT960" H 10200 2600 50  0001 L CNN
F 1 "Battery" H 10200 2500 50  0001 L CNN
F 2 "" V 10100 2590 60  0001 C CNN
F 3 "" V 10100 2590 60  0000 C CNN
	1    10100 2550
	0    -1   -1   0   
$EndComp
$Comp
L Battery BT930
U 1 1
P 10100 2150
F 0 "BT930" H 10200 2200 50  0001 L CNN
F 1 "Battery" H 10200 2100 50  0001 L CNN
F 2 "" V 10100 2190 60  0001 C CNN
F 3 "" V 10100 2190 60  0000 C CNN
	1    10100 2150
	0    -1   -1   0   
$EndComp
Wire Wire Line
	6050 2000 6050 2950
Connection ~ 6050 2550
Connection ~ 6050 2150
Connection ~ 6050 2950
$EndSCHEMATC
